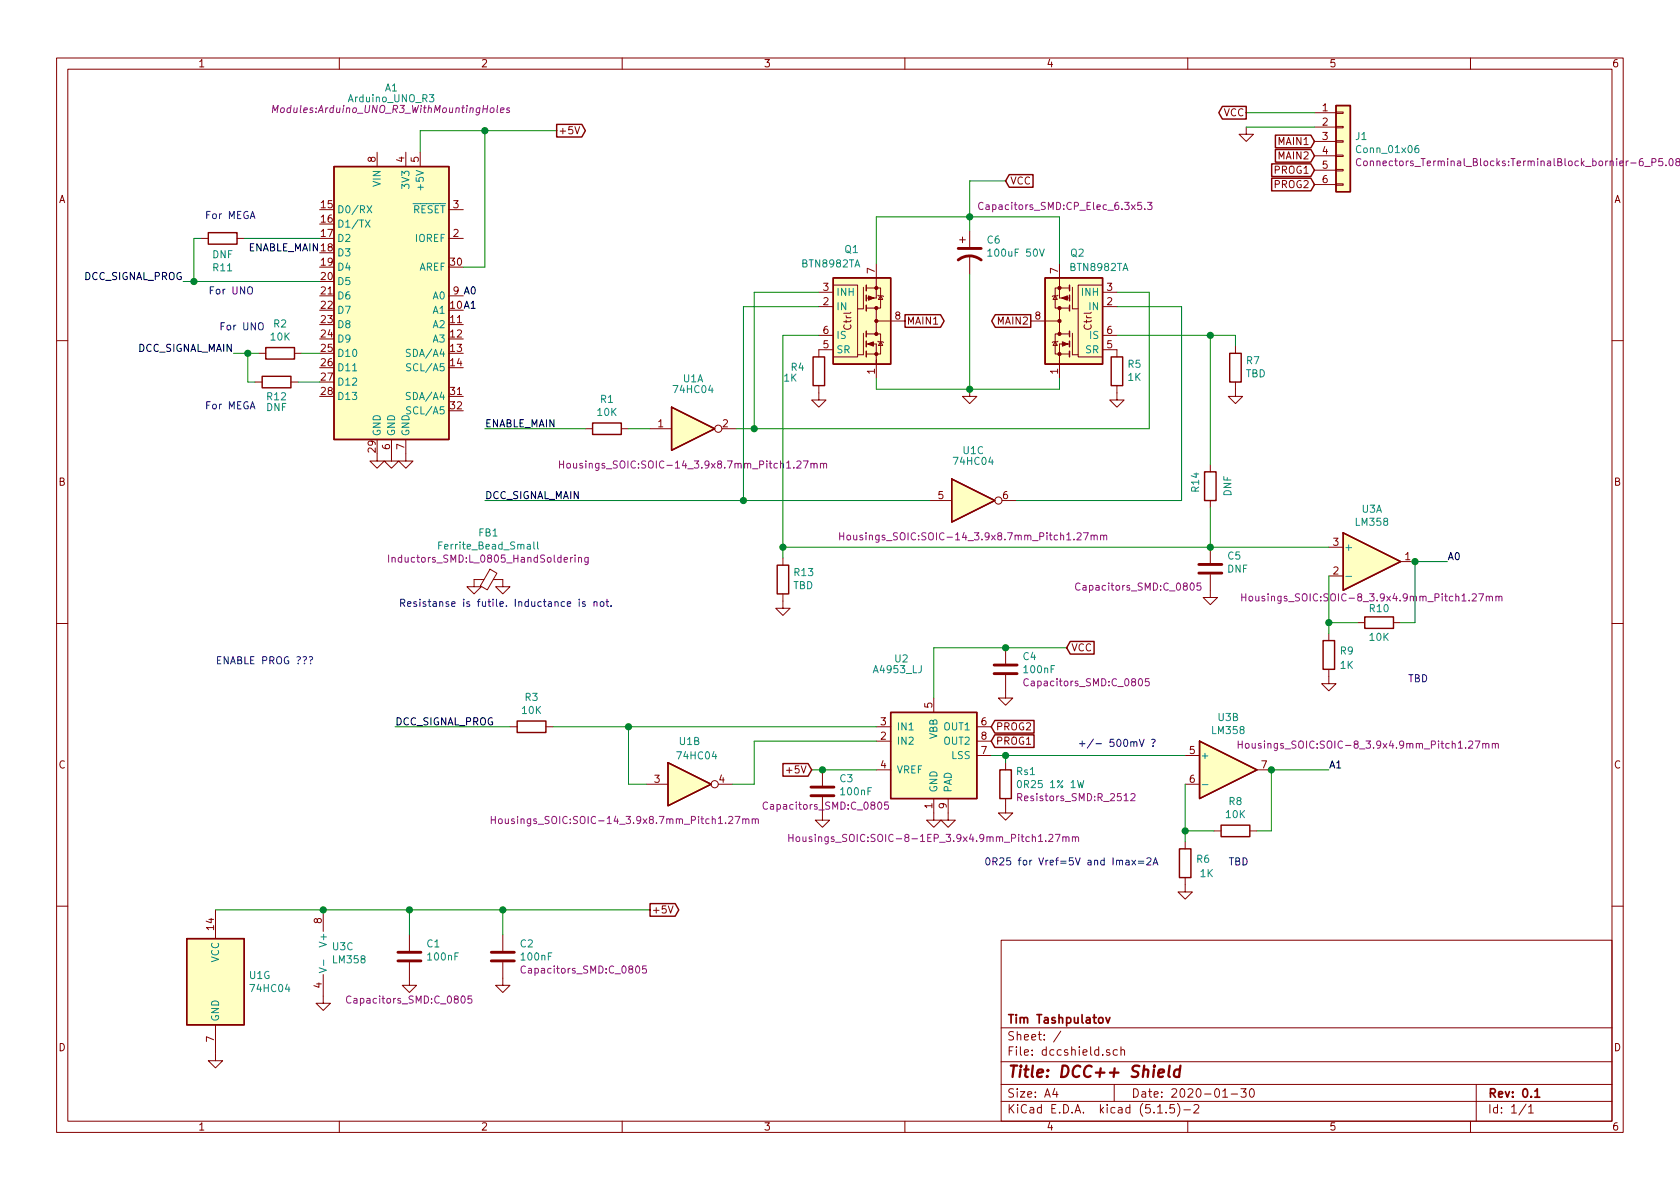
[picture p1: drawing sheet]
EESchema Schematic File Version 4
EELAYER 30 0
EELAYER END
$Descr A4 11693 8268
encoding utf-8
Sheet 1 1
Title "DCC++ Shield"
Date "2020-01-30"
Rev "0.1"
Comp "Tim Tashpulatov"
Comment1 ""
Comment2 ""
Comment3 ""
Comment4 ""
$EndDescr
$Comp
L Power_Management:BTN8982TA Q1
U 1 1
P 6000 2225
F 0 "Q1" H 5875 2725 50  0000 L CNN
F 1 "BTN8982TA" H 5575 2625 50  0000 L CNN
F 2 "TO_SOT_Packages_SMD:TO-263-7_TabPin8" H 5800 2675 50  0001 C CNN
F 3 "https://www.infineon.com/dgdl/Infineon-BTN8982TA-DS-v01_00-EN.pdf?fileId=db3a30433fa9412f013fbe32289b7c17" H 5950 2235 50  0001 C CNN
	1    6000 2225
	1    0    0    -1  
$EndComp
$Comp
L Power_Management:BTN8982TA Q2
U 1 1
P 7475 2225
F 0 "Q2" H 7450 2700 50  0000 C CNN
F 1 "BTN8982TA" H 7300 2600 50  0000 C CNN
F 2 "TO_SOT_Packages_SMD:TO-263-7_TabPin8" H 7275 2675 50  0001 C CNN
F 3 "https://www.infineon.com/dgdl/Infineon-BTN8982TA-DS-v01_00-EN.pdf?fileId=db3a30433fa9412f013fbe32289b7c17" H 7425 2235 50  0001 C CNN
	1    7475 2225
	-1   0    0    -1  
$EndComp
$Comp
L 74xx:74HC04 U1
U 1 1
P 4825 2975
F 0 "U1" H 4825 3325 50  0000 C CNN
F 1 "74HC04" H 4825 3250 50  0000 C CNN
F 2 "Housings_SOIC:SOIC-14_3.9x8.7mm_Pitch1.27mm" H 4825 2725 50  0000 C CNN
F 3 "https://assets.nexperia.com/documents/data-sheet/74HC_HCT04.pdf" H 4825 2975 50  0001 C CNN
	1    4825 2975
	1    0    0    -1  
$EndComp
$Comp
L 74xx:74HC04 U1
U 7 1
P 1500 6825
F 0 "U1" H 1730 6871 50  0000 L CNN
F 1 "74HC04" H 1730 6780 50  0000 L CNN
F 2 "" H 1500 6825 50  0001 C CNN
F 3 "https://assets.nexperia.com/documents/data-sheet/74HC_HCT04.pdf" H 1500 6825 50  0001 C CNN
	7    1500 6825
	1    0    0    -1  
$EndComp
$Comp
L Connector_Generic:Conn_01x06 J1
U 1 1
P 9350 975
F 0 "J1" H 9430 1012 50  0000 L CNN
F 1 "Conn_01x06" H 9430 921 50  0000 L CNN
F 2 "Connectors_Terminal_Blocks:TerminalBlock_bornier-6_P5.08mm" H 9430 830 50  0000 L CNN
F 3 "~" H 9350 975 50  0001 C CNN
	1    9350 975 
	1    0    0    -1  
$EndComp
Wire Wire Line
	9150 775  8675 775 
Wire Wire Line
	9150 875  8675 875 
Text GLabel 8675 775  0    50   Output ~ 0
VCC
$Comp
L power:GND #PWR0101
U 1 1
P 8675 875
F 0 "#PWR0101" H 8675 625 50  0001 C CNN
F 1 "GND" H 8680 702 50  0001 C CNN
F 2 "" H 8675 875 50  0001 C CNN
F 3 "" H 8675 875 50  0001 C CNN
	1    8675 875 
	1    0    0    -1  
$EndComp
Text GLabel 9150 975  0    50   Input ~ 0
MAIN1
Text GLabel 9150 1075 0    50   Input ~ 0
MAIN2
Text GLabel 6300 2225 2    50   Output ~ 0
MAIN1
Text GLabel 7175 2225 0    50   Output ~ 0
MAIN2
Wire Wire Line
	6100 2625 6100 2700
Wire Wire Line
	6100 2700 6750 2700
Wire Wire Line
	7375 2700 7375 2625
$Comp
L power:GND #PWR0102
U 1 1
P 6750 2700
F 0 "#PWR0102" H 6750 2450 50  0001 C CNN
F 1 "GND" H 6755 2527 50  0001 C CNN
F 2 "" H 6750 2700 50  0001 C CNN
F 3 "" H 6750 2700 50  0001 C CNN
	1    6750 2700
	1    0    0    -1  
$EndComp
Connection ~ 6750 2700
Wire Wire Line
	6750 2700 7375 2700
Wire Wire Line
	6100 1825 6100 1500
Wire Wire Line
	6100 1500 6750 1500
Wire Wire Line
	7375 1500 7375 1825
Wire Wire Line
	6750 1500 6750 1250
Wire Wire Line
	6750 1250 7000 1250
Connection ~ 6750 1500
Wire Wire Line
	6750 1500 7375 1500
Text GLabel 7000 1250 2    50   Input ~ 0
VCC
$Comp
L Driver_Motor:A4953_LJ U2
U 1 1
P 6500 5250
F 0 "U2" H 6275 5925 50  0000 C CNN
F 1 "A4953_LJ" H 6250 5850 50  0000 C CNN
F 2 "Housings_SOIC:SOIC-8-1EP_3.9x4.9mm_Pitch1.27mm" H 6500 4675 50  0000 C CNN
F 3 "www.allegromicro.com/~/media/Files/Datasheets/A4952-3-Datasheet.ashx?la=en" H 6200 5600 50  0001 C CNN
	1    6500 5250
	1    0    0    -1  
$EndComp
Text GLabel 9150 1175 0    50   Input ~ 0
PROG1
Text GLabel 9150 1275 0    50   Input ~ 0
PROG2
Text GLabel 6900 5150 2    50   Input ~ 0
PROG1
Text GLabel 6900 5050 2    50   Input ~ 0
PROG2
Wire Wire Line
	6500 4850 6500 4500
Wire Wire Line
	6500 4500 7000 4500
Text GLabel 7425 4500 2    50   Input ~ 0
VCC
$Comp
L power:GND #PWR0103
U 1 1
P 6500 5650
F 0 "#PWR0103" H 6500 5400 50  0001 C CNN
F 1 "GND" H 6505 5477 50  0001 C CNN
F 2 "" H 6500 5650 50  0001 C CNN
F 3 "" H 6500 5650 50  0001 C CNN
	1    6500 5650
	1    0    0    -1  
$EndComp
$Comp
L power:GND #PWR0104
U 1 1
P 6600 5650
F 0 "#PWR0104" H 6600 5400 50  0001 C CNN
F 1 "GND" H 6605 5477 50  0001 C CNN
F 2 "" H 6600 5650 50  0001 C CNN
F 3 "" H 6600 5650 50  0001 C CNN
	1    6600 5650
	1    0    0    -1  
$EndComp
$Comp
L Bridges:R Rs1
U 1 1
P 7000 5450
F 0 "Rs1" H 7070 5541 50  0000 L CNN
F 1 "0R25 1% 1W" H 7070 5450 50  0000 L CNN
F 2 "Resistors_SMD:R_2512" H 7070 5359 50  0000 L CNN
F 3 "" H 7000 5450 50  0001 C CNN
	1    7000 5450
	1    0    0    -1  
$EndComp
Wire Wire Line
	6900 5250 7000 5250
Wire Wire Line
	7000 5250 7000 5300
$Comp
L power:GND #PWR0105
U 1 1
P 7000 5600
F 0 "#PWR0105" H 7000 5350 50  0001 C CNN
F 1 "GND" H 7005 5427 50  0001 C CNN
F 2 "" H 7000 5600 50  0001 C CNN
F 3 "" H 7000 5600 50  0001 C CNN
	1    7000 5600
	1    0    0    -1  
$EndComp
Text GLabel 3875 900  2    50   Output ~ 0
+5V
$Comp
L 74xx:74HC04 U1
U 2 1
P 4800 5450
F 0 "U1" H 4800 5750 50  0000 C CNN
F 1 "74HC04" H 4850 5650 50  0000 C CNN
F 2 "Housings_SOIC:SOIC-14_3.9x8.7mm_Pitch1.27mm" H 4350 5200 50  0000 C CNN
F 3 "https://assets.nexperia.com/documents/data-sheet/74HC_HCT04.pdf" H 4800 5450 50  0001 C CNN
	2    4800 5450
	1    0    0    -1  
$EndComp
Wire Wire Line
	7075 3475 8225 3475
Wire Wire Line
	8225 3475 8225 2125
Wire Wire Line
	8225 2125 7775 2125
Wire Wire Line
	6475 3475 5175 3475
Wire Wire Line
	5175 3475 5175 2125
Wire Wire Line
	5175 2125 5700 2125
Wire Wire Line
	7775 2025 8000 2025
Wire Wire Line
	8000 2025 8000 2975
Wire Wire Line
	8000 2975 5250 2975
Wire Wire Line
	5250 2975 5250 2025
Wire Wire Line
	5250 2025 5700 2025
Connection ~ 5250 2975
Connection ~ 5175 3475
Wire Wire Line
	5100 5450 5250 5450
Wire Wire Line
	5250 5450 5250 5150
Wire Wire Line
	5250 5150 6100 5150
Wire Wire Line
	6100 5050 4375 5050
Wire Wire Line
	4500 5450 4375 5450
Wire Wire Line
	4375 5450 4375 5050
Connection ~ 4375 5050
Wire Wire Line
	4375 5050 3850 5050
Text GLabel 5650 5350 0    50   Input ~ 0
+5V
$Comp
L Amplifier_Operational:LM358 U3
U 1 1
P 9550 3900
F 0 "U3" H 9550 4267 50  0000 C CNN
F 1 "LM358" H 9550 4176 50  0000 C CNN
F 2 "Housings_SOIC:SOIC-8_3.9x4.9mm_Pitch1.27mm" H 9550 3650 50  0000 C CNN
F 3 "http://www.ti.com/lit/ds/symlink/lm2904-n.pdf" H 9550 3900 50  0001 C CNN
	1    9550 3900
	1    0    0    -1  
$EndComp
$Comp
L Amplifier_Operational:LM358 U3
U 2 1
P 8550 5350
F 0 "U3" H 8550 5717 50  0000 C CNN
F 1 "LM358" H 8550 5626 50  0000 C CNN
F 2 "Housings_SOIC:SOIC-8_3.9x4.9mm_Pitch1.27mm" H 9525 5525 50  0000 C CNN
F 3 "http://www.ti.com/lit/ds/symlink/lm2904-n.pdf" H 8550 5350 50  0001 C CNN
	2    8550 5350
	1    0    0    -1  
$EndComp
Wire Wire Line
	7000 5250 8250 5250
Connection ~ 7000 5250
Wire Wire Line
	3375 1850 3375 900 
Wire Wire Line
	3375 900  3875 900 
$Comp
L power:GND #PWR0106
U 1 1
P 1500 7325
F 0 "#PWR0106" H 1500 7075 50  0001 C CNN
F 1 "GND" H 1505 7152 50  0001 C CNN
F 2 "" H 1500 7325 50  0001 C CNN
F 3 "" H 1500 7325 50  0001 C CNN
	1    1500 7325
	1    0    0    -1  
$EndComp
Text GLabel 4525 6325 2    50   Output ~ 0
+5V
Text Notes 7500 5200 0    50   ~ 0
+/- 500mV ?
Text Notes 6850 6025 0    50   ~ 0
0R25 for Vref=5V and Imax=2A
$Comp
L Bridges:R R4
U 1 1
P 5700 2575
F 0 "R4" H 5900 2550 50  0000 R CNN
F 1 "1K" H 5950 2625 50  0000 R CNN
F 2 "Resistors_SMD:R_0805" V 5630 2575 50  0001 C CNN
F 3 "" H 5700 2575 50  0001 C CNN
	1    5700 2575
	-1   0    0    1   
$EndComp
$Comp
L power:GND #PWR0107
U 1 1
P 5700 2725
F 0 "#PWR0107" H 5700 2475 50  0001 C CNN
F 1 "GND" H 5705 2552 50  0001 C CNN
F 2 "" H 5700 2725 50  0001 C CNN
F 3 "" H 5700 2725 50  0001 C CNN
	1    5700 2725
	1    0    0    -1  
$EndComp
$Comp
L Bridges:R R5
U 1 1
P 7775 2575
F 0 "R5" H 7705 2529 50  0000 R CNN
F 1 "1K" H 7705 2620 50  0000 R CNN
F 2 "Resistors_SMD:R_0805" V 7705 2575 50  0001 C CNN
F 3 "" H 7775 2575 50  0001 C CNN
	1    7775 2575
	-1   0    0    1   
$EndComp
$Comp
L power:GND #PWR0108
U 1 1
P 7775 2725
F 0 "#PWR0108" H 7775 2475 50  0001 C CNN
F 1 "GND" H 7780 2552 50  0001 C CNN
F 2 "" H 7775 2725 50  0001 C CNN
F 3 "" H 7775 2725 50  0001 C CNN
	1    7775 2725
	1    0    0    -1  
$EndComp
$Comp
L Bridges:R R7
U 1 1
P 8600 2550
F 0 "R7" H 8530 2504 50  0000 R CNN
F 1 "TBD" H 8530 2595 50  0000 R CNN
F 2 "Resistors_SMD:R_0805" V 8530 2550 50  0001 C CNN
F 3 "" H 8600 2550 50  0001 C CNN
	1    8600 2550
	-1   0    0    1   
$EndComp
$Comp
L power:GND #PWR0109
U 1 1
P 8600 2700
F 0 "#PWR0109" H 8600 2450 50  0001 C CNN
F 1 "GND" H 8605 2527 50  0001 C CNN
F 2 "" H 8600 2700 50  0001 C CNN
F 3 "" H 8600 2700 50  0001 C CNN
	1    8600 2700
	1    0    0    -1  
$EndComp
Wire Wire Line
	5700 2325 5450 2325
Wire Wire Line
	5450 2325 5450 3800
Wire Wire Line
	8600 2325 8600 2400
$Comp
L 74xx:74HC04 U1
U 3 1
P 6775 3475
F 0 "U1" H 6775 3825 50  0000 C CNN
F 1 "74HC04" H 6775 3750 50  0000 C CNN
F 2 "Housings_SOIC:SOIC-14_3.9x8.7mm_Pitch1.27mm" H 6775 3225 50  0000 C CNN
F 3 "https://assets.nexperia.com/documents/data-sheet/74HC_HCT04.pdf" H 6775 3475 50  0001 C CNN
	3    6775 3475
	1    0    0    -1  
$EndComp
Text Label 3375 2975 0    50   ~ 0
ENABLE_MAIN
Connection ~ 3375 900 
$Comp
L power:GND #PWR0110
U 1 1
P 2250 6925
F 0 "#PWR0110" H 2250 6675 50  0001 C CNN
F 1 "GND" H 2255 6752 50  0001 C CNN
F 2 "" H 2250 6925 50  0001 C CNN
F 3 "" H 2250 6925 50  0001 C CNN
	1    2250 6925
	1    0    0    -1  
$EndComp
$Comp
L power:GND #PWR0111
U 1 1
P 2825 3150
F 0 "#PWR0111" H 2825 2900 50  0001 C CNN
F 1 "GND" H 2830 2977 50  0001 C CNN
F 2 "" H 2825 3150 50  0001 C CNN
F 3 "" H 2825 3150 50  0001 C CNN
	1    2825 3150
	1    0    0    -1  
$EndComp
$Comp
L power:GND #PWR0112
U 1 1
P 2725 3150
F 0 "#PWR0112" H 2725 2900 50  0001 C CNN
F 1 "GND" H 2730 2977 50  0001 C CNN
F 2 "" H 2725 3150 50  0001 C CNN
F 3 "" H 2725 3150 50  0001 C CNN
	1    2725 3150
	1    0    0    -1  
$EndComp
$Comp
L power:GND #PWR0113
U 1 1
P 2625 3150
F 0 "#PWR0113" H 2625 2900 50  0001 C CNN
F 1 "GND" H 2630 2977 50  0001 C CNN
F 2 "" H 2625 3150 50  0001 C CNN
F 3 "" H 2625 3150 50  0001 C CNN
	1    2625 3150
	1    0    0    -1  
$EndComp
Wire Wire Line
	3225 1850 3375 1850
$Comp
L Amplifier_Operational:LM358 U3
U 3 1
P 2350 6625
F 0 "U3" H 2308 6671 50  0000 L CNN
F 1 "LM358" H 2308 6580 50  0000 L CNN
F 2 "" H 2350 6625 50  0001 C CNN
F 3 "http://www.ti.com/lit/ds/symlink/lm2904-n.pdf" H 2350 6625 50  0001 C CNN
	3    2350 6625
	1    0    0    -1  
$EndComp
Wire Wire Line
	2925 900  3375 900 
Wire Wire Line
	2925 1050 2925 900 
$Comp
L MCU_Module:Arduino_UNO_R3 A1
U 1 1
P 2725 2050
F 0 "A1" H 2725 3500 50  0000 C CNN
F 1 "Arduino_UNO_R3" H 2725 3425 50  0000 C CNN
F 2 "Modules:Arduino_UNO_R3_WithMountingHoles" H 2725 3350 50  0000 C CIN
F 3 "https://www.arduino.cc/en/Main/arduinoBoardUno" H 2725 2050 50  0001 C CNN
	1    2725 2050
	1    0    0    -1  
$EndComp
Text Label 3375 3475 0    50   ~ 0
DCC_SIGNAL_MAIN
Text Label 2750 5050 0    50   ~ 0
DCC_SIGNAL_PROG
$Comp
L Bridges:R R2
U 1 1
P 1950 2450
F 0 "R2" V 1743 2450 50  0000 C CNN
F 1 "10K" V 1834 2450 50  0000 C CNN
F 2 "Resistors_SMD:R_0805" V 1880 2450 50  0001 C CNN
F 3 "" H 1950 2450 50  0001 C CNN
	1    1950 2450
	0    1    1    0   
$EndComp
$Comp
L Bridges:R R1
U 1 1
P 4225 2975
F 0 "R1" V 4018 2975 50  0000 C CNN
F 1 "10K" V 4109 2975 50  0000 C CNN
F 2 "Resistors_SMD:R_0805" V 4155 2975 50  0001 C CNN
F 3 "" H 4225 2975 50  0001 C CNN
	1    4225 2975
	0    1    1    0   
$EndComp
$Comp
L Bridges:R R8
U 1 1
P 8600 5775
F 0 "R8" V 8393 5775 50  0000 C CNN
F 1 "10K" V 8484 5775 50  0000 C CNN
F 2 "Resistors_SMD:R_0805" V 8530 5775 50  0001 C CNN
F 3 "" H 8600 5775 50  0001 C CNN
	1    8600 5775
	0    1    1    0   
$EndComp
$Comp
L Bridges:R R6
U 1 1
P 8250 6000
F 0 "R6" H 8125 5975 50  0000 C CNN
F 1 "1K" H 8100 6075 50  0000 C CNN
F 2 "Resistors_SMD:R_0805" V 8180 6000 50  0001 C CNN
F 3 "" H 8250 6000 50  0001 C CNN
	1    8250 6000
	-1   0    0    1   
$EndComp
$Comp
L power:GND #PWR0114
U 1 1
P 8250 6150
F 0 "#PWR0114" H 8250 5900 50  0001 C CNN
F 1 "GND" H 8255 5977 50  0001 C CNN
F 2 "" H 8250 6150 50  0001 C CNN
F 3 "" H 8250 6150 50  0001 C CNN
	1    8250 6150
	1    0    0    -1  
$EndComp
Wire Wire Line
	8250 5450 8250 5775
Wire Wire Line
	8450 5775 8250 5775
Connection ~ 8250 5775
Wire Wire Line
	8250 5775 8250 5850
Wire Wire Line
	8750 5775 8850 5775
Wire Wire Line
	8850 5775 8850 5350
Wire Wire Line
	8850 5350 9250 5350
Connection ~ 8850 5350
Text Notes 8550 6025 0    50   ~ 0
TBD
Wire Wire Line
	5125 2975 5250 2975
Wire Wire Line
	4375 2975 4525 2975
Wire Wire Line
	4075 2975 3375 2975
$Comp
L Bridges:R R3
U 1 1
P 3700 5050
F 0 "R3" V 3493 5050 50  0000 C CNN
F 1 "10K" V 3584 5050 50  0000 C CNN
F 2 "Resistors_SMD:R_0805" V 3630 5050 50  0001 C CNN
F 3 "" H 3700 5050 50  0001 C CNN
	1    3700 5050
	0    1    1    0   
$EndComp
Wire Wire Line
	3550 5050 2750 5050
Text Notes 1500 4625 0    50   ~ 0
ENABLE PROG ???
Text Label 3225 2050 0    50   ~ 0
A0
Text Label 3225 2150 0    50   ~ 0
A1
Text Label 10075 3900 0    50   ~ 0
A0
Text Label 9250 5350 0    50   ~ 0
A1
$Comp
L Bridges:R R10
U 1 1
P 9600 4325
F 0 "R10" V 9500 4325 50  0000 C CNN
F 1 "10K" V 9700 4325 50  0000 C CNN
F 2 "Resistors_SMD:R_0805" V 9530 4325 50  0001 C CNN
F 3 "" H 9600 4325 50  0001 C CNN
	1    9600 4325
	0    1    1    0   
$EndComp
$Comp
L Bridges:R R9
U 1 1
P 9250 4550
F 0 "R9" H 9125 4525 50  0000 C CNN
F 1 "1K" H 9125 4625 50  0000 C CNN
F 2 "Resistors_SMD:R_0805" V 9180 4550 50  0001 C CNN
F 3 "" H 9250 4550 50  0001 C CNN
	1    9250 4550
	-1   0    0    1   
$EndComp
$Comp
L power:GND #PWR0115
U 1 1
P 9250 4700
F 0 "#PWR0115" H 9250 4450 50  0001 C CNN
F 1 "GND" H 9255 4527 50  0001 C CNN
F 2 "" H 9250 4700 50  0001 C CNN
F 3 "" H 9250 4700 50  0001 C CNN
	1    9250 4700
	1    0    0    -1  
$EndComp
Wire Wire Line
	9250 4000 9250 4325
Wire Wire Line
	9450 4325 9250 4325
Connection ~ 9250 4325
Wire Wire Line
	9250 4325 9250 4400
Wire Wire Line
	9750 4325 9850 4325
Wire Wire Line
	9850 4325 9850 3900
Text Notes 9800 4750 0    50   ~ 0
TBD
Wire Wire Line
	8425 3800 9250 3800
Wire Wire Line
	9850 3900 10075 3900
Connection ~ 9850 3900
Text Label 2225 1750 2    50   ~ 0
ENABLE_MAIN
Text Label 1625 2450 2    50   ~ 0
DCC_SIGNAL_MAIN
Text Label 1275 1950 2    50   ~ 0
DCC_SIGNAL_PROG
Wire Wire Line
	2225 2650 2075 2650
$Comp
L Bridges:R R12
U 1 1
P 1925 2650
F 0 "R12" V 2025 2650 50  0000 C CNN
F 1 "DNF" V 2100 2650 50  0000 C CNN
F 2 "Resistors_SMD:R_0805" V 1855 2650 50  0001 C CNN
F 3 "" H 1925 2650 50  0001 C CNN
	1    1925 2650
	0    1    1    0   
$EndComp
Wire Wire Line
	1625 2450 1725 2450
Wire Wire Line
	1775 2650 1725 2650
Wire Wire Line
	1725 2650 1725 2450
Wire Wire Line
	2225 1650 1700 1650
$Comp
L Bridges:R R11
U 1 1
P 1550 1650
F 0 "R11" V 1343 1650 50  0000 C CNN
F 1 "DNF" V 1434 1650 50  0000 C CNN
F 2 "Resistors_SMD:R_0805" V 1480 1650 50  0001 C CNN
F 3 "" H 1550 1650 50  0001 C CNN
	1    1550 1650
	0    1    -1   0   
$EndComp
Wire Wire Line
	1400 1650 1350 1650
Wire Wire Line
	1350 1650 1350 1950
Wire Wire Line
	2225 1950 1350 1950
Connection ~ 1350 1950
Wire Wire Line
	1350 1950 1275 1950
$Comp
L Bridges:C C1
U 1 1
P 2850 6650
F 0 "C1" H 2965 6741 50  0000 L CNN
F 1 "100nF" H 2965 6650 50  0000 L CNN
F 2 "Capacitors_SMD:C_0805" H 2400 6350 50  0000 L CNN
F 3 "" H 2850 6650 50  0001 C CNN
	1    2850 6650
	1    0    0    -1  
$EndComp
Wire Wire Line
	2850 6500 2850 6325
Wire Wire Line
	2850 6325 2250 6325
Wire Wire Line
	1500 6325 2250 6325
Connection ~ 2250 6325
Wire Wire Line
	2850 6325 3500 6325
Connection ~ 2850 6325
$Comp
L power:GND #PWR0116
U 1 1
P 2850 6800
F 0 "#PWR0116" H 2850 6550 50  0001 C CNN
F 1 "GND" H 2855 6627 50  0001 C CNN
F 2 "" H 2850 6800 50  0001 C CNN
F 3 "" H 2850 6800 50  0001 C CNN
	1    2850 6800
	1    0    0    -1  
$EndComp
$Comp
L Bridges:C C2
U 1 1
P 3500 6650
F 0 "C2" H 3615 6741 50  0000 L CNN
F 1 "100nF" H 3615 6650 50  0000 L CNN
F 2 "Capacitors_SMD:C_0805" H 3615 6559 50  0000 L CNN
F 3 "" H 3500 6650 50  0001 C CNN
	1    3500 6650
	1    0    0    -1  
$EndComp
Wire Wire Line
	3500 6500 3500 6325
$Comp
L power:GND #PWR0117
U 1 1
P 3500 6800
F 0 "#PWR0117" H 3500 6550 50  0001 C CNN
F 1 "GND" H 3505 6627 50  0001 C CNN
F 2 "" H 3500 6800 50  0001 C CNN
F 3 "" H 3500 6800 50  0001 C CNN
	1    3500 6800
	1    0    0    -1  
$EndComp
Connection ~ 3500 6325
Wire Wire Line
	3500 6325 4525 6325
$Comp
L Bridges:C C4
U 1 1
P 7000 4650
F 0 "C4" H 7115 4741 50  0000 L CNN
F 1 "100nF" H 7115 4650 50  0000 L CNN
F 2 "Capacitors_SMD:C_0805" H 7115 4559 50  0000 L CNN
F 3 "" H 7000 4650 50  0001 C CNN
	1    7000 4650
	1    0    0    -1  
$EndComp
$Comp
L power:GND #PWR0118
U 1 1
P 7000 4800
F 0 "#PWR0118" H 7000 4550 50  0001 C CNN
F 1 "GND" H 7005 4627 50  0001 C CNN
F 2 "" H 7000 4800 50  0001 C CNN
F 3 "" H 7000 4800 50  0001 C CNN
	1    7000 4800
	1    0    0    -1  
$EndComp
Connection ~ 7000 4500
Wire Wire Line
	7000 4500 7425 4500
Wire Wire Line
	5650 5350 5725 5350
$Comp
L Bridges:C C3
U 1 1
P 5725 5500
F 0 "C3" H 5840 5591 50  0000 L CNN
F 1 "100nF" H 5840 5500 50  0000 L CNN
F 2 "Capacitors_SMD:C_0805" H 5300 5400 50  0000 L CNN
F 3 "" H 5725 5500 50  0001 C CNN
	1    5725 5500
	1    0    0    -1  
$EndComp
$Comp
L power:GND #PWR0119
U 1 1
P 5725 5650
F 0 "#PWR0119" H 5725 5400 50  0001 C CNN
F 1 "GND" H 5730 5477 50  0001 C CNN
F 2 "" H 5725 5650 50  0001 C CNN
F 3 "" H 5725 5650 50  0001 C CNN
	1    5725 5650
	1    0    0    -1  
$EndComp
Connection ~ 5725 5350
Wire Wire Line
	5725 5350 6100 5350
Wire Wire Line
	5450 3800 8425 3800
$Comp
L Bridges:R R13
U 1 1
P 5450 4025
F 0 "R13" H 5380 3979 50  0000 R CNN
F 1 "TBD" H 5380 4070 50  0000 R CNN
F 2 "Resistors_SMD:R_0805" V 5380 4025 50  0001 C CNN
F 3 "" H 5450 4025 50  0001 C CNN
	1    5450 4025
	-1   0    0    1   
$EndComp
$Comp
L power:GND #PWR0120
U 1 1
P 5450 4175
F 0 "#PWR0120" H 5450 3925 50  0001 C CNN
F 1 "GND" H 5455 4002 50  0001 C CNN
F 2 "" H 5450 4175 50  0001 C CNN
F 3 "" H 5450 4175 50  0001 C CNN
	1    5450 4175
	1    0    0    -1  
$EndComp
Wire Wire Line
	5450 3800 5450 3875
Connection ~ 5450 3800
$Comp
L Bridges:R R14
U 1 1
P 8425 3375
F 0 "R14" V 8525 3425 50  0000 R CNN
F 1 "DNF" V 8300 3450 50  0000 R CNN
F 2 "Resistors_SMD:R_0805" V 8355 3375 50  0001 C CNN
F 3 "" H 8425 3375 50  0001 C CNN
	1    8425 3375
	-1   0    0    1   
$EndComp
$Comp
L Bridges:C C5
U 1 1
P 8425 3950
F 0 "C5" H 8540 4041 50  0000 L CNN
F 1 "DNF" H 8540 3950 50  0000 L CNN
F 2 "Capacitors_SMD:C_0805" H 7475 3825 50  0000 L CNN
F 3 "" H 8425 3950 50  0001 C CNN
	1    8425 3950
	1    0    0    -1  
$EndComp
$Comp
L power:GND #PWR0121
U 1 1
P 8425 4100
F 0 "#PWR0121" H 8425 3850 50  0001 C CNN
F 1 "GND" H 8430 3927 50  0001 C CNN
F 2 "" H 8425 4100 50  0001 C CNN
F 3 "" H 8425 4100 50  0001 C CNN
	1    8425 4100
	1    0    0    -1  
$EndComp
Wire Wire Line
	7775 2325 8425 2325
Connection ~ 8425 3800
Wire Wire Line
	8425 3525 8425 3800
Wire Wire Line
	8425 3225 8425 2325
Connection ~ 8425 2325
Wire Wire Line
	8425 2325 8600 2325
$Comp
L Device:CP1 C6
U 1 1
P 6750 1750
F 0 "C6" H 6865 1841 50  0000 L CNN
F 1 "100uF 50V" H 6865 1750 50  0000 L CNN
F 2 "Capacitors_SMD:CP_Elec_6.3x5.3" H 6800 2075 50  0000 L CNN
F 3 "~" H 6750 1750 50  0001 C CNN
	1    6750 1750
	1    0    0    -1  
$EndComp
Wire Wire Line
	6750 1600 6750 1500
Wire Wire Line
	6750 2700 6750 1900
Wire Wire Line
	3375 3475 5175 3475
Wire Wire Line
	1800 2450 1725 2450
Connection ~ 1725 2450
Wire Wire Line
	2100 2450 2225 2450
$Comp
L Device:Ferrite_Bead_Small FB1
U 1 1
P 3400 4025
F 0 "FB1" V 3073 4025 50  0000 C CNN
F 1 "Ferrite_Bead_Small" V 3164 4025 50  0000 C CNN
F 2 "Inductors_SMD:L_0805_HandSoldering" V 3255 4025 50  0000 C CNN
F 3 "~" H 3400 4025 50  0001 C CNN
	1    3400 4025
	0    1    1    0   
$EndComp
$Comp
L power:GND #PWR0122
U 1 1
P 3300 4025
F 0 "#PWR0122" H 3300 3775 50  0001 C CNN
F 1 "GND" H 3305 3852 50  0001 C CNN
F 2 "" H 3300 4025 50  0001 C CNN
F 3 "" H 3300 4025 50  0001 C CNN
	1    3300 4025
	1    0    0    -1  
$EndComp
$Comp
L power:GND #PWR0123
U 1 1
P 3500 4025
F 0 "#PWR0123" H 3500 3775 50  0001 C CNN
F 1 "GND" H 3505 3852 50  0001 C CNN
F 2 "" H 3500 4025 50  0001 C CNN
F 3 "" H 3500 4025 50  0001 C CNN
	1    3500 4025
	1    0    0    -1  
$EndComp
Text Notes 2775 4225 0    50   ~ 0
Resistanse is futile. Inductance is not.
Text Notes 1450 2050 0    50   ~ 0
For UNO
Text Notes 1425 1525 0    50   ~ 0
For MEGA
Text Notes 1425 2850 0    50   ~ 0
For MEGA
Text Notes 1525 2300 0    50   ~ 0
For UNO
$EndSCHEMATC
